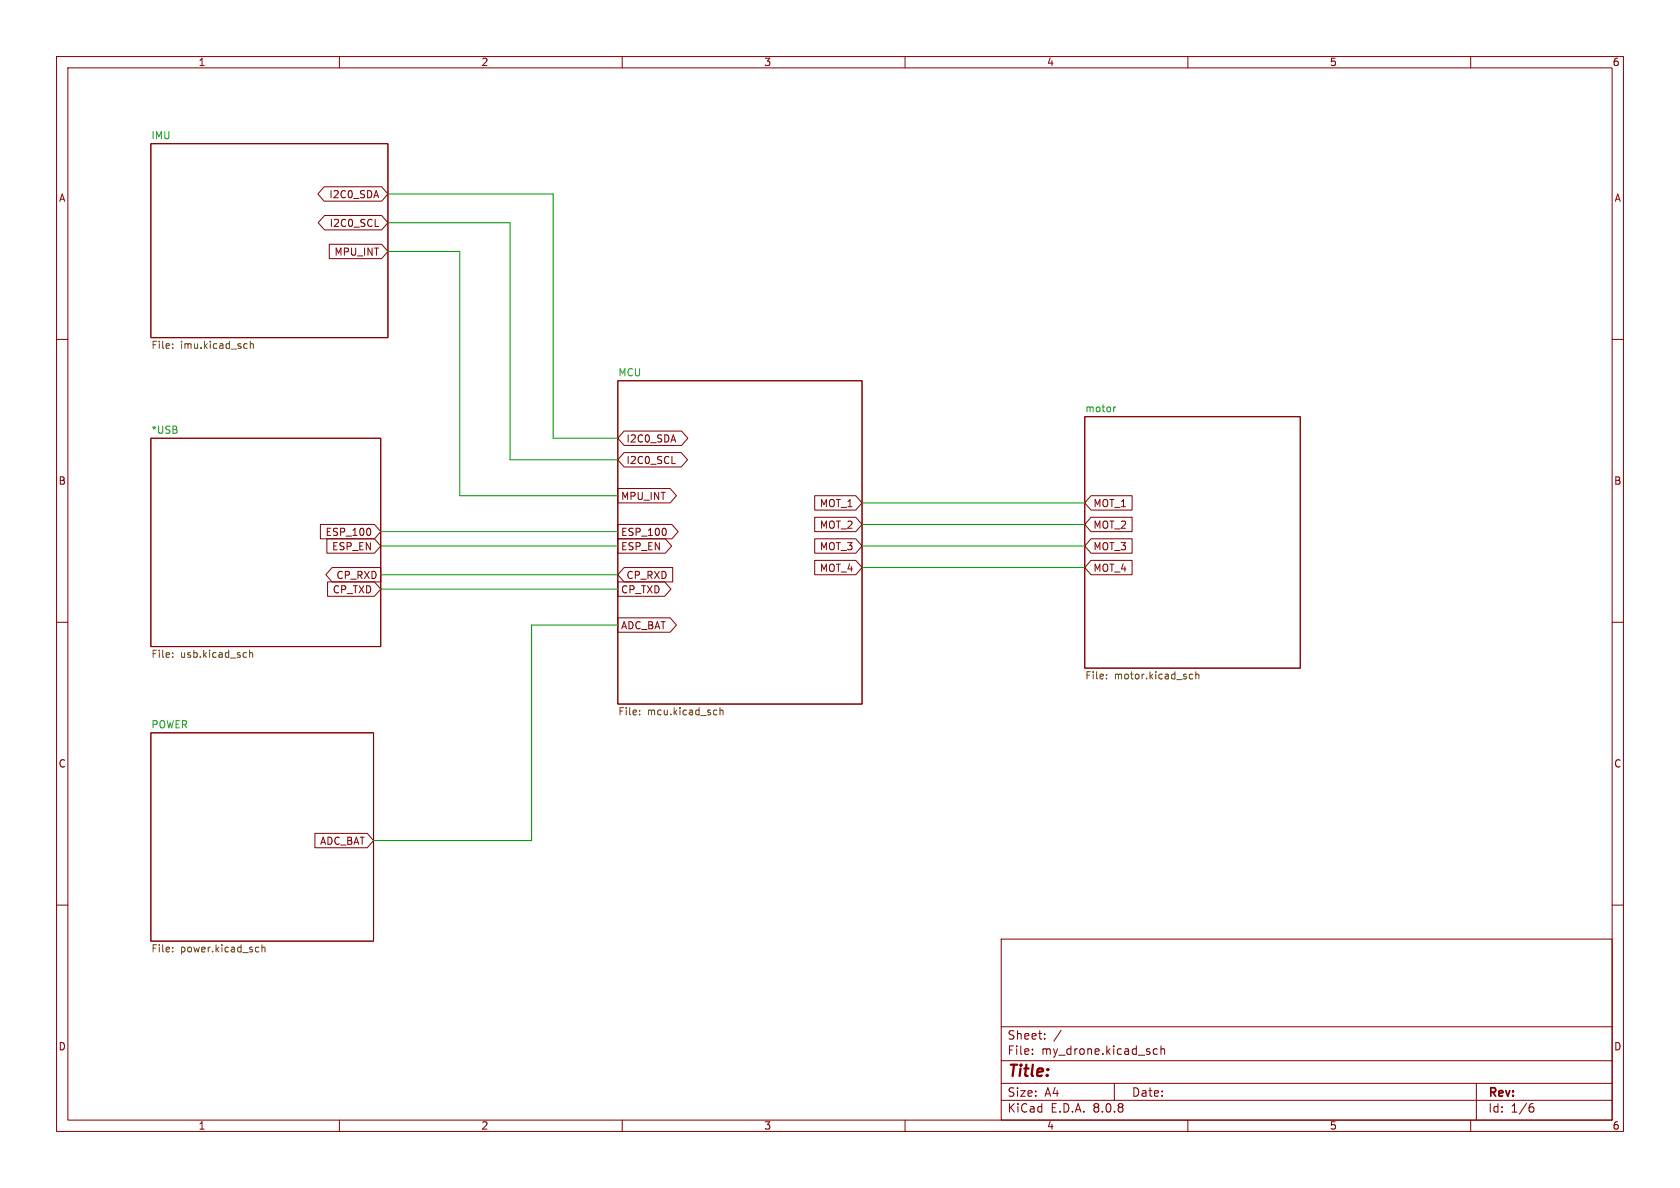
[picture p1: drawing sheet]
(kicad_sch
 (version 20250114)
 (generator "eeschema")
 (generator_version "9.0")
 (paper "A4")
 (lib_symbols)
 (wire
  (pts (xy 93.98 110.49) (xy 93.98 148.59))
  (stroke (width 0) (type default)))
 (wire
  (pts (xy 68.58 39.37) (xy 90.17 39.37))
  (stroke (width 0) (type default)))
 (wire
  (pts (xy 67.31 104.14) (xy 109.22 104.14))
  (stroke (width 0) (type default)))
 (wire
  (pts (xy 67.31 93.98) (xy 109.22 93.98))
  (stroke (width 0) (type default)))
 (wire
  (pts (xy 81.28 44.45) (xy 81.28 87.63))
  (stroke (width 0) (type default)))
 (wire
  (pts (xy 67.31 101.6) (xy 109.22 101.6))
  (stroke (width 0) (type default)))
 (wire
  (pts (xy 90.17 39.37) (xy 90.17 81.28))
  (stroke (width 0) (type default)))
 (wire
  (pts (xy 93.98 148.59) (xy 66.04 148.59))
  (stroke (width 0) (type default)))
 (wire
  (pts (xy 152.4 92.71) (xy 191.77 92.71))
  (stroke (width 0) (type default)))
 (wire
  (pts (xy 81.28 87.63) (xy 109.22 87.63))
  (stroke (width 0) (type default)))
 (wire
  (pts (xy 68.58 44.45) (xy 81.28 44.45))
  (stroke (width 0) (type default)))
 (wire
  (pts (xy 152.4 88.9) (xy 191.77 88.9))
  (stroke (width 0) (type default)))
 (wire
  (pts (xy 90.17 81.28) (xy 109.22 81.28))
  (stroke (width 0) (type default)))
 (wire
  (pts (xy 152.4 100.33) (xy 191.77 100.33))
  (stroke (width 0) (type default)))
 (wire
  (pts (xy 67.31 96.52) (xy 109.22 96.52))
  (stroke (width 0) (type default)))
 (wire
  (pts (xy 109.22 110.49) (xy 93.98 110.49))
  (stroke (width 0) (type default)))
 (wire
  (pts (xy 152.4 96.52) (xy 191.77 96.52))
  (stroke (width 0) (type default)))
 (wire
  (pts (xy 97.79 77.47) (xy 109.22 77.47))
  (stroke (width 0) (type default)))
 (wire
  (pts (xy 68.58 34.29) (xy 97.79 34.29))
  (stroke (width 0) (type default)))
 (wire
  (pts (xy 97.79 34.29) (xy 97.79 77.47))
  (stroke (width 0) (type default)))
 (global_label "ADC_BAT"
  (shape input)
  (at 66.04 148.59 180)
  (fields_autoplaced yes)
  (effects (font (size 1.27 1.27)) (justify right))
  (property "Intersheetrefs" "${INTERSHEET_REFS}" (at 55.1324 148.59 0) (effects (font (size 1.27 1.27)) (justify right) (hide yes))))
 (global_label "MOT_3"
  (shape input)
  (at 152.4 96.52 180)
  (fields_autoplaced yes)
  (effects (font (size 1.27 1.27)) (justify right))
  (property "Intersheetrefs" "${INTERSHEET_REFS}" (at 143.4882 96.52 0) (effects (font (size 1.27 1.27)) (justify right) (hide yes))))
 (global_label "I2C0_SCL"
  (shape tri_state)
  (at 109.22 81.28 0)
  (fields_autoplaced yes)
  (effects (font (size 1.27 1.27)) (justify left))
  (property "Intersheetrefs" "${INTERSHEET_REFS}" (at 122.0855 81.28 0) (effects (font (size 1.27 1.27)) (justify left) (hide yes))))
 (global_label "ESP_100"
  (shape input)
  (at 67.31 93.98 180)
  (fields_autoplaced yes)
  (effects (font (size 1.27 1.27)) (justify right))
  (property "Intersheetrefs" "${INTERSHEET_REFS}" (at 56.1002 93.98 0) (effects (font (size 1.27 1.27)) (justify right) (hide yes))))
 (global_label "ESP_EN"
  (shape input)
  (at 67.31 96.52 180)
  (fields_autoplaced yes)
  (effects (font (size 1.27 1.27)) (justify right))
  (property "Intersheetrefs" "${INTERSHEET_REFS}" (at 57.2492 96.52 0) (effects (font (size 1.27 1.27)) (justify right) (hide yes))))
 (global_label "MOT_1"
  (shape input)
  (at 191.77 88.9 0)
  (fields_autoplaced yes)
  (effects (font (size 1.27 1.27)) (justify left))
  (property "Intersheetrefs" "${INTERSHEET_REFS}" (at 200.6818 88.9 0) (effects (font (size 1.27 1.27)) (justify left) (hide yes))))
 (global_label "CP_RXD"
  (shape output)
  (at 67.31 101.6 180)
  (fields_autoplaced yes)
  (effects (font (size 1.27 1.27)) (justify right))
  (property "Intersheetrefs" "${INTERSHEET_REFS}" (at 57.0677 101.6 0) (effects (font (size 1.27 1.27)) (justify right) (hide yes))))
 (global_label "MOT_4"
  (shape input)
  (at 191.77 100.33 0)
  (fields_autoplaced yes)
  (effects (font (size 1.27 1.27)) (justify left))
  (property "Intersheetrefs" "${INTERSHEET_REFS}" (at 200.6818 100.33 0) (effects (font (size 1.27 1.27)) (justify left) (hide yes))))
 (global_label "MOT_1"
  (shape input)
  (at 152.4 88.9 180)
  (fields_autoplaced yes)
  (effects (font (size 1.27 1.27)) (justify right))
  (property "Intersheetrefs" "${INTERSHEET_REFS}" (at 143.4882 88.9 0) (effects (font (size 1.27 1.27)) (justify right) (hide yes))))
 (global_label "CP_RXD"
  (shape input)
  (at 109.22 101.6 0)
  (fields_autoplaced yes)
  (effects (font (size 1.27 1.27)) (justify left))
  (property "Intersheetrefs" "${INTERSHEET_REFS}" (at 119.4623 101.6 0) (effects (font (size 1.27 1.27)) (justify left) (hide yes))))
 (global_label "CP_TXD"
  (shape output)
  (at 109.22 104.14 0)
  (fields_autoplaced yes)
  (effects (font (size 1.27 1.27)) (justify left))
  (property "Intersheetrefs" "${INTERSHEET_REFS}" (at 119.1599 104.14 0) (effects (font (size 1.27 1.27)) (justify left) (hide yes))))
 (global_label "ESP_100"
  (shape output)
  (at 109.22 93.98 0)
  (fields_autoplaced yes)
  (effects (font (size 1.27 1.27)) (justify left))
  (property "Intersheetrefs" "${INTERSHEET_REFS}" (at 120.4298 93.98 0) (effects (font (size 1.27 1.27)) (justify left) (hide yes))))
 (global_label "I2C0_SDA"
  (shape tri_state)
  (at 109.22 77.47 0)
  (fields_autoplaced yes)
  (effects (font (size 1.27 1.27)) (justify left))
  (property "Intersheetrefs" "${INTERSHEET_REFS}" (at 122.146 77.47 0) (effects (font (size 1.27 1.27)) (justify left) (hide yes))))
 (global_label "ADC_BAT"
  (shape output)
  (at 109.22 110.49 0)
  (fields_autoplaced yes)
  (effects (font (size 1.27 1.27)) (justify left))
  (property "Intersheetrefs" "${INTERSHEET_REFS}" (at 120.1276 110.49 0) (effects (font (size 1.27 1.27)) (justify left) (hide yes))))
 (global_label "ESP_EN"
  (shape output)
  (at 109.22 96.52 0)
  (fields_autoplaced yes)
  (effects (font (size 1.27 1.27)) (justify left))
  (property "Intersheetrefs" "${INTERSHEET_REFS}" (at 119.2808 96.52 0) (effects (font (size 1.27 1.27)) (justify left) (hide yes))))
 (global_label "MPU_INT"
  (shape output)
  (at 109.22 87.63 0)
  (fields_autoplaced yes)
  (effects (font (size 1.27 1.27)) (justify left))
  (property "Intersheetrefs" "${INTERSHEET_REFS}" (at 120.1276 87.63 0) (effects (font (size 1.27 1.27)) (justify left) (hide yes))))
 (global_label "MOT_2"
  (shape input)
  (at 152.4 92.71 180)
  (fields_autoplaced yes)
  (effects (font (size 1.27 1.27)) (justify right))
  (property "Intersheetrefs" "${INTERSHEET_REFS}" (at 143.4882 92.71 0) (effects (font (size 1.27 1.27)) (justify right) (hide yes))))
 (global_label "CP_TXD"
  (shape input)
  (at 67.31 104.14 180)
  (fields_autoplaced yes)
  (effects (font (size 1.27 1.27)) (justify right))
  (property "Intersheetrefs" "${INTERSHEET_REFS}" (at 57.3701 104.14 0) (effects (font (size 1.27 1.27)) (justify right) (hide yes))))
 (global_label "MPU_INT"
  (shape input)
  (at 68.58 44.45 180)
  (fields_autoplaced yes)
  (effects (font (size 1.27 1.27)) (justify right))
  (property "Intersheetrefs" "${INTERSHEET_REFS}" (at 57.6724 44.45 0) (effects (font (size 1.27 1.27)) (justify right) (hide yes))))
 (global_label "I2C0_SCL"
  (shape tri_state)
  (at 68.58 39.37 180)
  (fields_autoplaced yes)
  (effects (font (size 1.27 1.27)) (justify right))
  (property "Intersheetrefs" "${INTERSHEET_REFS}" (at 55.7145 39.37 0) (effects (font (size 1.27 1.27)) (justify right) (hide yes))))
 (global_label "MOT_3"
  (shape input)
  (at 191.77 96.52 0)
  (fields_autoplaced yes)
  (effects (font (size 1.27 1.27)) (justify left))
  (property "Intersheetrefs" "${INTERSHEET_REFS}" (at 200.6818 96.52 0) (effects (font (size 1.27 1.27)) (justify left) (hide yes))))
 (global_label "I2C0_SDA"
  (shape tri_state)
  (at 68.58 34.29 180)
  (fields_autoplaced yes)
  (effects (font (size 1.27 1.27)) (justify right))
  (property "Intersheetrefs" "${INTERSHEET_REFS}" (at 55.654 34.29 0) (effects (font (size 1.27 1.27)) (justify right) (hide yes))))
 (global_label "MOT_2"
  (shape input)
  (at 191.77 92.71 0)
  (fields_autoplaced yes)
  (effects (font (size 1.27 1.27)) (justify left))
  (property "Intersheetrefs" "${INTERSHEET_REFS}" (at 200.6818 92.71 0) (effects (font (size 1.27 1.27)) (justify left) (hide yes))))
 (global_label "MOT_4"
  (shape input)
  (at 152.4 100.33 180)
  (fields_autoplaced yes)
  (effects (font (size 1.27 1.27)) (justify right))
  (property "Intersheetrefs" "${INTERSHEET_REFS}" (at 143.4882 100.33 0) (effects (font (size 1.27 1.27)) (justify right) (hide yes))))
 (sheet
  (at 26.67 77.47)
  (size 40.64 36.83)
  (exclude_from_sim no)
  (in_bom yes)
  (on_board yes)
  (dnp no)
  (fields_autoplaced yes)
  (stroke (width 0.1524) (type solid))
  (fill (color 0 0 0 0.0000))
  (property "Sheetname" "*USB" (at 26.67 76.7584 0) (effects (font (size 1.27 1.27)) (justify left bottom)))
  (property "Sheetfile" "usb.kicad_sch" (at 26.67 114.8846 0) (effects (font (size 1.27 1.27)) (justify left top))))
 (sheet
  (at 26.67 25.4)
  (size 41.91 34.29)
  (exclude_from_sim no)
  (in_bom yes)
  (on_board yes)
  (dnp no)
  (fields_autoplaced yes)
  (stroke (width 0.1524) (type solid))
  (fill (color 0 0 0 0.0000))
  (property "Sheetname" "IMU" (at 26.67 24.6884 0) (effects (font (size 1.27 1.27)) (justify left bottom)))
  (property "Sheetfile" "imu.kicad_sch" (at 26.67 60.2746 0) (effects (font (size 1.27 1.27)) (justify left top))))
 (sheet
  (at 191.77 73.66)
  (size 38.1 44.45)
  (exclude_from_sim no)
  (in_bom yes)
  (on_board yes)
  (dnp no)
  (fields_autoplaced yes)
  (stroke (width 0.1524) (type solid))
  (fill (color 0 0 0 0.0000))
  (property "Sheetname" "motor" (at 191.77 72.9484 0) (effects (font (size 1.27 1.27)) (justify left bottom)))
  (property "Sheetfile" "motor.kicad_sch" (at 191.77 118.6946 0) (effects (font (size 1.27 1.27)) (justify left top))))
 (sheet
  (at 109.22 67.31)
  (size 43.18 57.15)
  (exclude_from_sim no)
  (in_bom yes)
  (on_board yes)
  (dnp no)
  (fields_autoplaced yes)
  (stroke (width 0.1524) (type solid))
  (fill (color 0 0 0 0.0000))
  (property "Sheetname" "MCU" (at 109.22 66.5984 0) (effects (font (size 1.27 1.27)) (justify left bottom)))
  (property "Sheetfile" "mcu.kicad_sch" (at 109.22 125.0446 0) (effects (font (size 1.27 1.27)) (justify left top))))
 (sheet
  (at 26.67 129.54)
  (size 39.37 36.83)
  (exclude_from_sim no)
  (in_bom yes)
  (on_board yes)
  (dnp no)
  (fields_autoplaced yes)
  (stroke (width 0.1524) (type solid))
  (fill (color 0 0 0 0.0000))
  (property "Sheetname" "POWER" (at 26.67 128.8284 0) (effects (font (size 1.27 1.27)) (justify left bottom)))
  (property "Sheetfile" "power.kicad_sch" (at 26.67 166.9546 0) (effects (font (size 1.27 1.27)) (justify left top))))
 (sheet_instances
  (path ""
   (page "1")))
 (embedded_fonts no))
